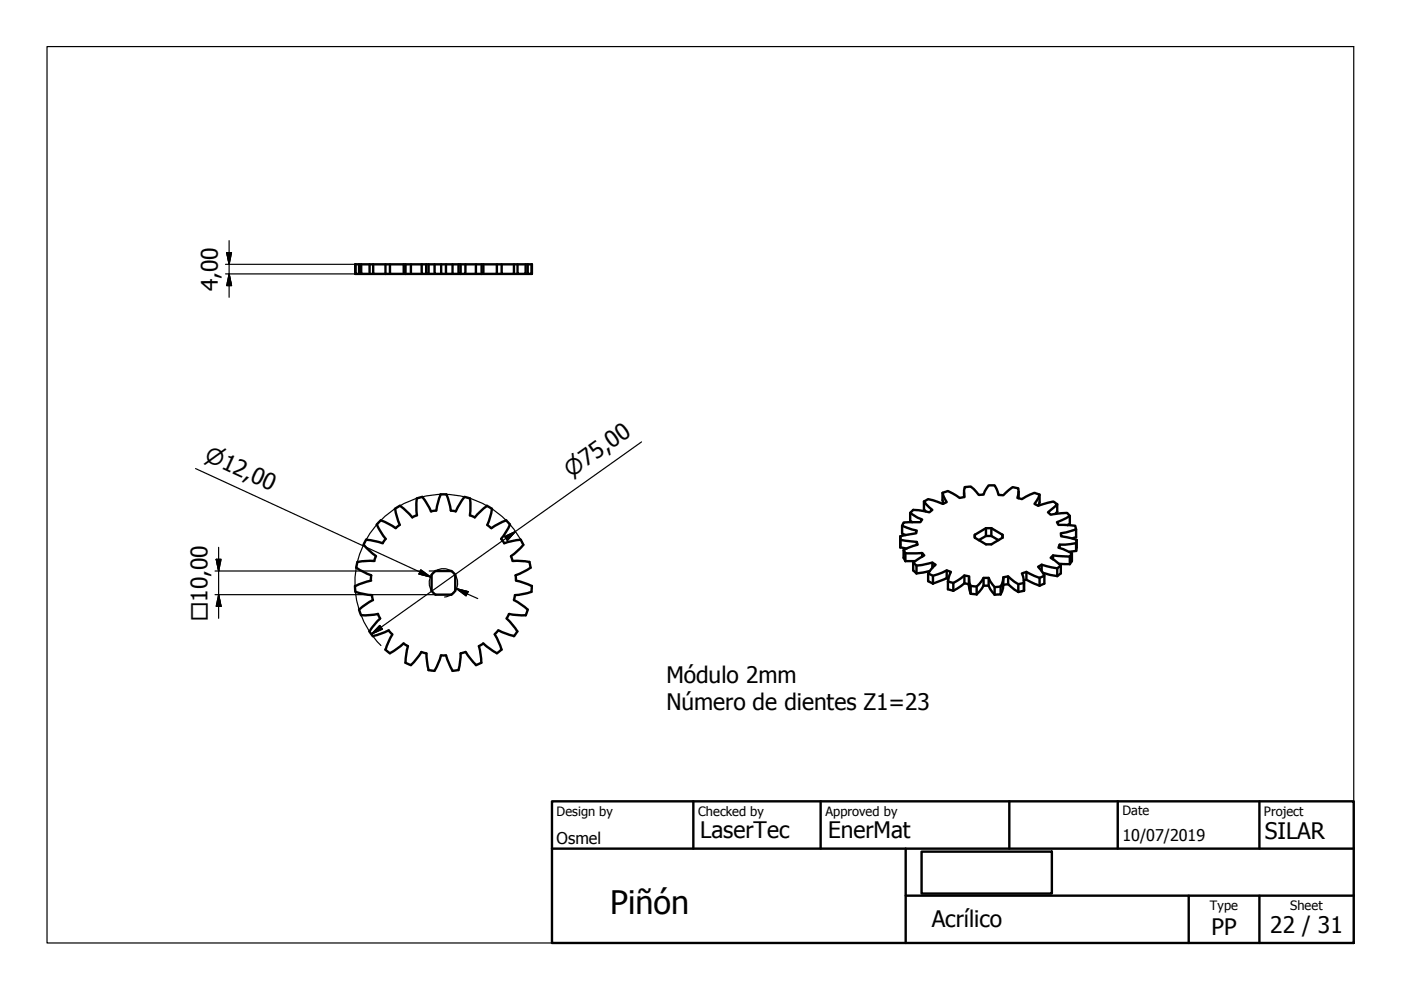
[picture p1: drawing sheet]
<svg xmlns="http://www.w3.org/2000/svg" width="297mm" height="210mm" viewBox="0 0 297 210" stroke-linecap="round" stroke-linejoin="round" font-family="sans-serif">
<!-- layer: Visible (ISO) -->
<g fill="none" stroke="#000" stroke-width=".51">
<path d="M75.4 58.1l-.1-2.1h37.5l-.1 2.1M75.4 56v2.1h.7M76.1 56v2.1M76.1 58.1h.5M76.6 56v2.1h1.8M78.4 56v2.1M78.4 58.1h.7M79.1 56v2.1h2.6M81.7 56v2.1M81.7 58.1h1M82.7 56v2.1h2.9M85.6 56v2.1h.4"/>
<path d="M86 56v2.1M86 58.1h1.1M87.1 56v2.1h2.3M89.4 56v2.1h1M90.4 56v2.1M90.9 56v2.1h-.5M90.9 58.1h1.2M92.1 56v2.1h1.4M93.5 56v2.1h1.1M94.6 56v2.1h1.3M95.9 56v2.1M95.9 58.1h1.3"/>
<path d="M97.2 56v2.1h.5M97.7 56v2.1M98.7 56v2.1h-1M100.9 56v2.1h-2.2M100.9 58.1h1.2M102.1 56v2.1M102.5 56v2.1h-.4M105.3 56v2.1h-2.8M105.3 58.1h1.1M106.4 56v2.1h2.6v-2.1M109 58.1h.7M109.7 56v2.1h1.7v-2.1"/>
<path d="M111.4 58.1h.5M111.9 56v2.1h.8v-2.1M75.8 119.1l-.3 1.3 1.6 .9 1.6 .7M77.1 115.5l1.2 1.3 1.4 1.1M77.7 114.4l-.6 1.1M77.7 114.4l1.7 .3 1.8 .5M79.4 118.9h-1.8l-1.8 .3M79.7 117.9l-.4 1M79.9 111.2l.8 1.6 1.1 1.5M80.7 110.3l-.8 .9M80.8 110.3l1.6 .8 1.5 .9M81.7 114.3l-.6 .8"/>
<path d="M83.8 107.9l.4 1.7 .6 1.7M84.7 111.3l-.8 .7M84.8 107.2l-1.1 .7M84.9 107.3l1.3 1.1 1.2 1.3M88.4 109.2l-1 .5M89.6 105.4l1 1.5 .8 1.5M89.6 105.3l-1.2 .4-.1 1.8 .1 1.8M92.4 108.3l-1 .1M93.4 104.8h1.3l.5 1.7 .4 1.8 1 .1M93.4 104.8l-.5 1.7-.4 1.8M98.5 105.3l1.2 .4M98.5 105.4l-1.1 1.5-.8 1.5"/>
<path d="M99.7 105.7l.1 1.8-.2 1.8M99.7 109.3l.9 .4M103.2 107.2l1.1 .7-.4 1.7-.6 1.7 .8 .7M103.2 107.3l-1.3 1.1-1.2 1.3M106.3 114.3l.6 .8M107.3 110.3l.8 .9-.8 1.6-1.1 1.5M107.3 110.3l-1.6 .8-1.5 .9M110.4 114.4l-1.8 .3-1.7 .5M110.4 114.4l.6 1.1M111 115.5l-1.3 1.3-1.4 1.1 .4 1h1.8l1.7 .2 .3 1.3M190.9 113.7v2.3l1.3 .3M191.3 111.5v1.6l.7 .3"/>
<path d="M191.6 116.6v1.7l.4 .7M192 119h2M192 117.3v1.7M193 108.7v1.7l.4 .3M193.6 108.1l3.4 .5 .7-.5-1.8-1.8 .9-.5 3.1 1 .8-.3-.9-2 1.2-.4 2.5 1.5 1-.2v-2.1l1.3-.1 1.7 1.7h1l.3-.7 .8-1.3h1.3l.8 2 1 .1 2-1.7 1.2 .2 .1 .7-.3 1.4 1 .2 2.6-1.3 1.1 .4-.2 .7-.9 1.2 .8 .4 3.2-.9 .9 .6-2 1.7 .6 .5 3.5-.4 .5 .7-2.7 1.3 .3 .6 3.6 .2 .2 .7-3.3 .9 .1 .6 3.3 .8-.1 .7-2.3 .3h-1.2l-.3 .6 2.9 1.2-.5 .7-3.5-.2-.5 .5 2.1 1.6-.7 .6-3.3-.8-.8 .5 1.3 1.9-1 .4-2.8-1.2-.9 .3 .2 .6 .2 1.4-1.2 .3-2.2-1.7-1 .2-.2 1.3-.3 .7-1.3 .1-1-1.3-.3-.7h-1.1l-1.4 1.9-1.3-.2-.3-.6v-1.4l-1-.2-2.4 1.6-1.1-.3 .6-2-.9-.4-2.9 1.2-1-.5 .9-1.3 .7-.6-.7-.4-3.4 .6-.7-.6 2.4-1.5-.5-.5h-3.5l-.4-.7 3-1.1-.2-.6-3.5-.4v-.8l3.3-.6 .2-.6-3.1-1 .3-.7 3.5-.1 .4-.6-.9-.3-1.6-1.1zM193.6 119.3v1.6l.7 .7M194.3 119.9v1.7M194.4 114.9v.6M195.5 117.3v.7M195.9 106.3v1.7l.4 .4M197.7 119.3v1.1M199.8 104.5v1.6l.2 .7"/>
<path d="M204.4 104.5v.9M206.7 114l2.3 1.4h1.2l2.3-1.4M206.7 113.4v.6M209 112h1.2M209 113.6h1.2M209 112l-2.3 1.4M209 112v1.6M209 113.6l-1.5 .9M210.2 112l2.3 1.4M210.2 112v1.6M210.2 113.6l1.5 .9M212.5 113.4v.6"/>
<path d="M216 104.2v1.4M220.4 104.9v1.6l-.2 .7M220.9 119.7v1.4M223.3 117.8v.8M224.2 106.9v1.6l-.4 .4M224.5 119.5l2.3 .1M224.7 115.5v.7M224.9 119.9v1.7l-.7 .5M226.8 109.4v1.6l-.5 .4M226.8 118v1.6M227.3 117.3v1.7l-.5 .6M228.2 116.8l-1.5 .2"/>
<path d="M228.2 112.2v1.7l-.9 .2M228.2 115.2v1.6M228.3 114.5l-.1 2.3M75.3 124.2v1.3M75.4 125.5l1.7 .5 1.8 .2M76.1 129.2l.5 1.3M78.7 123.1l-1.7 .5-1.7 .7M78.7 122l-.1 1M78.8 126.2l.3 1M79.1 127.2l-1.6 .9-1.3 1.1M80.1 130.2l.5 .9M80.2 130.2l-1.8 .2h-1.8"/>
<path d="M80.6 131.1l-1.2 1.3-1.1 1.5 .8 1M82.4 133.7l.7 .8M82.4 133.6l-1.6 .8-1.7 .5M83.2 134.5l-.8 1.6-.6 1.6M86.5 137l-.9-.6-1.4 1.2-1.5 .9-1-.8M86.5 137l-.4 1.7-.1 1.8 1.1 .5M90.4 138.5l-1-.3-1.1 1.5-1.2 1.3M90.4 138.5l.1 1.8 .4 1.8M92.3 121.1l-.8 .8v3.3l.8 .9M92.4 121.1h3.3l.8 .8v3.4l-.4 .4-.4 .4h-3.3M97.7 138.5l-.1 1.8-.4 1.8-1.3 .1M98.7 138.3l-1 .2"/>
<path d="M98.7 138.2l1 1.5 1.3 1.3M101.5 137l.4 1.7 .1 1.8M101.6 137l.9-.5 2.8 2 1-.8M105.6 133.7l-.7 .8 .8 1.6 .6 1.6M105.7 133.6l1.6 .8 1.7 .5M107.4 131.1l1.2 1.3 1.1 1.5M108.9 127.2l1.6 .9 1.4 1.1M109.3 122l.1 1M109.4 123.1l3.4 1.1-.1 1v.3l-.6 .2-2.9 .5-.2 1M109.7 133.9l-.7 1M111.9 129.3l-.4 1.1h-1.8l-1.8-.2-.5 .9M112.5 120.4l-1.6 .9-1.6 .7"/>
<path d="M196.8 121.6v1.6l1 .5M197.2 121.1l-2.9 .5M197.8 122.1v1.6M200.7 122.6l-2.9 1.1M200.7 120.9v1.7M200.7 122.6l.3 .1M201 123.3v1.6l1.1 .4M202.1 123.6v1.7M204.5 123.7l-2.4 1.6M204.5 122v1.7M204.5 123.7l.9 .2M205.4 122.5v1.7l.4 1.7"/>
<path d="M205.8 124.2v1.7M205.8 125.9l1.3 .1M207.1 124.4v1.6M208.5 124.2l-1.4 1.8M208.5 122.5v1.7M208.5 124.2h1.1M209.6 124.2l.3 .7 1 1.2M209.6 122.5v1.7M210.9 124.5v1.6M212.2 124.4v1.6M212.2 126l-1.3 .1M212.7 124l-.2 1.4-.3 .6"/>
<path d="M212.7 122.4v1.6M213.7 123.9l2.2 1.6M213.7 122.2v1.7M213.7 123.9l-1 .1M215.9 123.9v1.6M217 123.1l.6-.2 2.8 1.3M217.1 123.4v1.9l-1.2 .2M217.6 121.3v1.6M220.4 122.5v1.7M221.1 121.4l3.1 .7M221.4 122.1v1.6l-1 .5M224.2 120.5v1.6"/>
<path d="M90.8 142.1l1.3 .1M96 142.2l-1.5-3.2h-1l-.6 1.6-.8 1.6M102.1 140.5l-1.2 .5"/>
</g>
<!-- layer: Sketch Geometry (ISO) -->
<path d="M10 9.9h277v190h-277z" fill="none" stroke="#000" stroke-width=".25"/>
<!-- layer: Title (ISO) -->
<path d="M117 169.9h170v30h-170zM117 179.9h170M147 169.9v10M174 169.9v10M192 179.9v20M214 169.9v10M237 169.9v10M267 169.9v10M192 189.9h95M195.4 180.6h27.6v8.9h-27.6zM252 189.9v10M267 189.9v10" fill="none" stroke="#000" stroke-width=".51"/>
<!-- layer: Dimension (ISO) -->
<g fill="none" stroke="#000" stroke-width=".25">
<path d="M47.8 56h28.8M47.8 58.1h28.8M48.1 53.6h1l-.5 2.4zM48.6 58.1l.5 2.5h-1zM48.6 51v12M41.5 99.3l49.8 23-2.3-1M136 93.7l-57.3 40.8M45.8 118.6h1.1l-.5 2.5zM46.4 116v15.1M107 113.8l2.3-1.1-1.7 1.9zM107.3 110.3a18.8 18.8 0 0 0-26.6 0 18.8 18.8 0 0 0 .1 26.6M108.2 111.2l1.7 2.3 1 1.9"/>
<path d="M45.6 126.1h46.8M45.6 121.1h43.6M46.4 126.1l.5 2.5h-1.1zM80.5 132.6l.6 .8-2.4 1.1zM89.2 120.8l2.1 1.5-2.5-.6zM91 121.1h1.4M91.5 121.9a3 3 0 0 0 .1 3.4M92.3 121.1a3 3 0 0 1 4.6 1.5 3 3 0 0 1-2.6 4M96.8 124.8l2.5 .6-.5 .9zM96.8 124.8l4.5 2.1"/>
</g>
<g fill="#000" stroke="#000" stroke-width=".25">
<path d="M48.1 53.6l.5 2.4zM48.1 53.6h1l-.5 2.4zM48.6 58.1l.5 2.5zM48.6 58.1l.5 2.5h-1zM45.8 118.6l.6 2.5zM45.8 118.6h1.1l-.5 2.5zM109.3 112.7l-1.7 1.9zM107 113.8l2.3-1.1-1.7 1.9zM46.4 126.1l.5 2.5zM46.4 126.1l.5 2.5h-1.1zM80.5 132.6l-1.8 1.9zM80.5 132.6l.6 .8-2.4 1.1z"/>
<path d="M88.8 121.7l2.5 .6zM89.2 120.8l2.1 1.5-2.5-.6zM96.8 124.8l2.5 .6zM96.8 124.8l2.5 .6-.5 .9z"/>
</g>
<text font-size="6.9" x="129.3" y="193.8">Piñón</text>
<g font-size="4.8">
<text x="46.2" y="61.7" transform="rotate(-90 46.2 61.7)">4,00</text>
<text x="141.3" y="144.8">Módulo 2mm</text>
<text x="141.3" y="150.5">Número de dientes Z1=23</text>
<text x="148.5" y="177.7">LaserTec</text>
<text x="175.6" y="177.7">EnerMat</text>
<text x="268.2" y="178">SILAR</text>
<text x="197.5" y="196.5">Acrílico</text>
<text x="269.3" y="197.8">22 / 31</text>
<text x="256.9" y="198.2">PP</text>
</g>
<g font-size="4.6">
<text x="43.2" y="97.5" transform="rotate(25 43.2 97.5)">⌀12,00</text>
<text x="121.1" y="101.4" transform="rotate(-35 121.1 101.4)">⌀75,00</text>
<text x="44" y="131.6" transform="rotate(-90 44 131.6)">□10,00</text>
</g>
<g font-size="3.4">
<text x="118" y="178.9">Osmel</text>
<text x="238" y="178.3">10/07/2019</text>
</g>
<g font-size="2.7">
<text x="118" y="173">Design by</text>
<text x="148" y="173">Checked by</text>
<text x="175" y="173">Approved by</text>
<text x="238" y="172.9">Date</text>
<text x="268" y="172.9">Project</text>
<text x="256.5" y="192.9">Type</text>
<text x="273.6" y="193">Sheet</text>
</g>
</svg>
